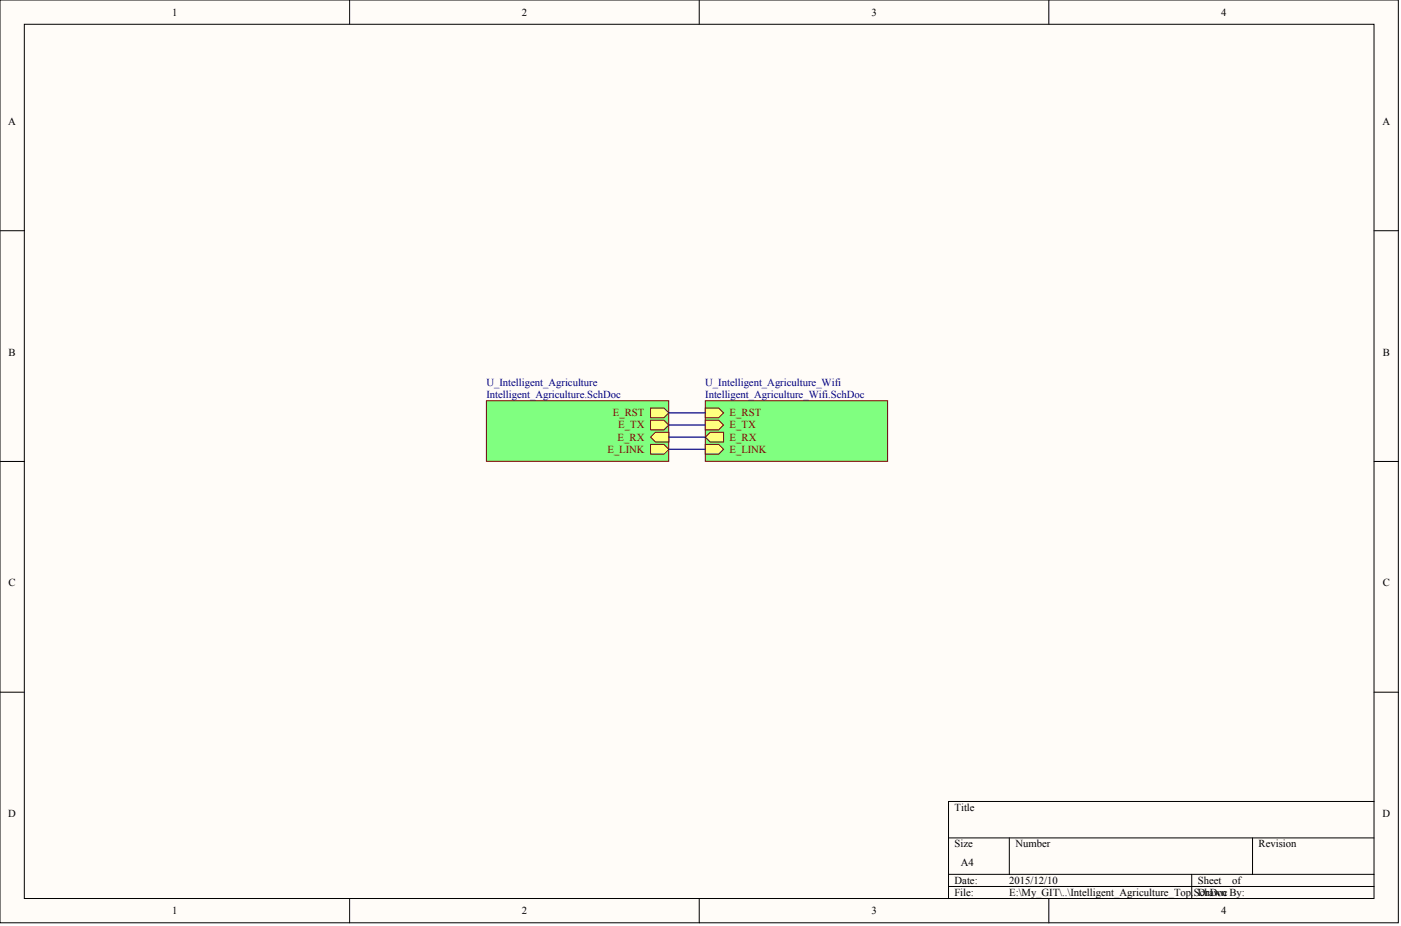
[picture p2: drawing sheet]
<svg xmlns="http://www.w3.org/2000/svg" width="486mm" height="322mm" viewBox="0 0 486 322" stroke-linecap="round" stroke-linejoin="round" font-family="sans-serif">
<g fill="#fffcf8" stroke="#000" stroke-width=".35">
<path d="M0 0h485.6v320.6h-485.6z"/>
<path d="M8.4 8.4h468.7v303.8h-468.7z"/>
</g>
<g fill="none" stroke="#000" stroke-width=".35">
<path d="M121.4 0v8.4M242.8 0v8.4M364.2 0v8.4M0 80.2h8.4M477.2 80.2h8.4M0 160.3h8.4M477.2 160.3h8.4M0 240.5h8.4M477.2 240.5h8.4M477.2 278.5h-147.8v33.7M329.4 291.1h147.8M350.5 291.1v12.7"/>
<path d="M434.9 291.1v12.7M121.4 312.2v8.5M242.8 312.2v8.5M329.4 303.8h147.8M329.4 308h147.8M364.2 312.2v8.5M413.8 303.8v8.4"/>
</g>
<path d="M168.9 139.2h63.3v21.1h-63.3z" fill="#80ff80" stroke="#800000" stroke-width=".35"/>
<g fill="#ffff80" stroke="#800000" stroke-width=".35">
<path d="M225.9 141.8h4.7l1.6 1.7-1.6 1.6h-4.7z" fill-rule="evenodd"/>
<path d="M225.9 146h4.7l1.6 1.7-1.6 1.7h-4.7z" fill-rule="evenodd"/>
<path d="M225.9 151.9l1.7-1.7h4.6v3.4h-4.6z" fill-rule="evenodd"/>
<path d="M225.9 154.4h4.7l1.6 1.7-1.6 1.7h-4.7z" fill-rule="evenodd"/>
</g>
<path d="M244.9 139.2h63.3v21.1h-63.3z" fill="#80ff80" stroke="#800000" stroke-width=".35"/>
<g fill="#ffff80" stroke="#800000" stroke-width=".35">
<path d="M244.9 141.8h4.7l1.6 1.7-1.6 1.6h-4.7z" fill-rule="evenodd"/>
<path d="M244.9 146h4.7l1.6 1.7-1.6 1.7h-4.7z" fill-rule="evenodd"/>
<path d="M244.9 151.9l1.7-1.7h4.6v3.4h-4.6z" fill-rule="evenodd"/>
<path d="M244.9 154.4h4.7l1.6 1.7-1.6 1.7h-4.7z" fill-rule="evenodd"/>
</g>
<path d="M232.2 143.5h12.7M232.2 147.7h12.7M232.2 151.9h12.7M232.2 156.1h12.7" fill="none" stroke="#000080" stroke-width=".42"/>
<g font-size="3.7">
<text x="59.8" y="5.4">1</text>
<text x="181.2" y="5.4">2</text>
<text x="302.6" y="5.4">3</text>
<text x="424" y="5.4">4</text>
<text x="2.9" y="43.4">A</text>
<text x="480" y="43.4">A</text>
<text x="3" y="123.6">B</text>
<text x="480.2" y="123.6">B</text>
<text x="3" y="203.7">C</text>
<text x="480.2" y="203.7">C</text>
<text x="331.5" y="281.8">Title</text>
<text x="2.9" y="283.9">D</text>
<text x="480" y="283.9">D</text>
<text x="331.5" y="294.4">Size</text>
<text x="352.6" y="294.4">Number</text>
<text x="437" y="294.4">Revision</text>
<text x="333.6" y="300.8">A4</text>
<text x="331.5" y="307.1">Date:</text>
<text x="331.5" y="311.3">File:</text>
<text x="350.5" y="307.1">2015/12/10</text>
<text x="350.5" y="311.3">E:\My_GIT\..\Intelligent_Agriculture_Top.SchDoc</text>
<text x="415.9" y="307.1">Sheet</text>
<text x="415.9" y="311.3">Drawn By:</text>
<text x="427.9" y="307.1">of</text>
<text x="59.8" y="317.6">1</text>
<text x="181.2" y="317.6">2</text>
<text x="302.6" y="317.6">3</text>
<text x="424" y="317.6">4</text>
</g>
<g font-size="3.7" fill="#000080">
<text x="168.9" y="134.1">U_Intelligent_Agriculture</text>
<text x="244.9" y="134.1">U_Intelligent_Agriculture_Wifi</text>
<text x="168.9" y="138.3">Intelligent_Agriculture.SchDoc</text>
<text x="244.9" y="138.3">Intelligent_Agriculture_Wifi.SchDoc</text>
</g>
<g font-size="3.7" fill="#800000">
<text x="212.8" y="144.7">E_RST</text>
<text x="214.7" y="148.9">E_TX</text>
<text x="253.4" y="144.7">E_RST</text>
<text x="253.4" y="148.9">E_TX</text>
<text x="214.5" y="153.1">E_RX</text>
<text x="253.4" y="153.1">E_RX</text>
<text x="211" y="157.3">E_LINK</text>
<text x="253.4" y="157.3">E_LINK</text>
</g>
</svg>
